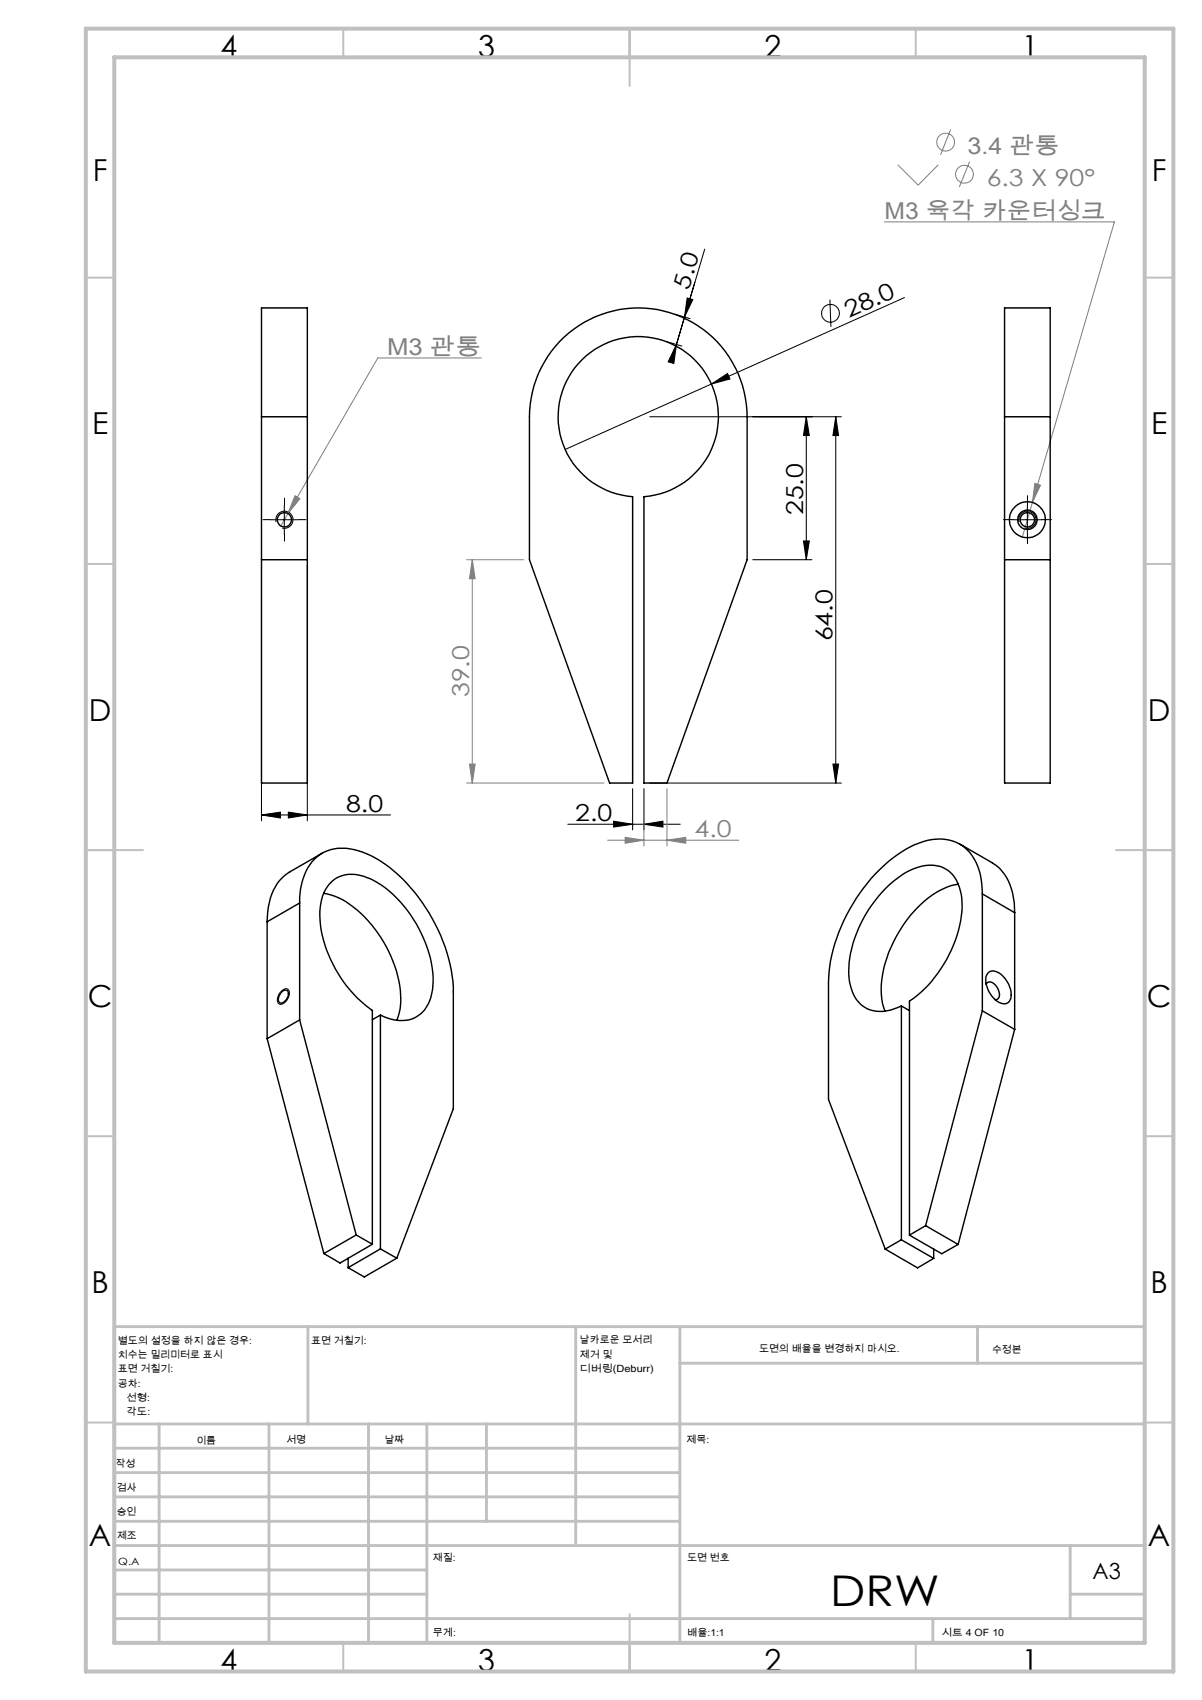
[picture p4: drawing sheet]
<svg xmlns="http://www.w3.org/2000/svg" width="210mm" height="297mm" viewBox="0 0 210 297" stroke-linecap="round" stroke-linejoin="round" font-family="sans-serif">
<g fill="none" stroke="#000" stroke-width=".18">
<path d="M116.5 59.7l2.6 .8M117.9 54.9l2.6 .8M119.6 55.4l-1.4 4.8M120.1 52.1l.9 .2-1.4 3.1zM123.1 43.5l-4.9 16.7M145 52.3l.2 4.8M158 52l-59.3 26.5M113.5 72.8h33.5M118.2 60.2l-.5 3.3-1-.3zM124.3 67.1l2.8-1.8 .4 .9zM140.9 72.8l.5 3.3h-1zM140.9 72.8v25"/>
<path d="M146 72.8v64M146 72.8l.5 3.3h-1zM45.7 98.8v44.6M47.2 90.8h5M48.2 91.2a1.51 1.51 0 0 1 1.3-1.9 1.51 1.51 0 0 1 1.7 1.6 1.51 1.51 0 0 1-1.9 1.3M49.7 88.3v5M53.7 98.8v44.6M131.5 97.8h10.4M140.4 94.5h1l-.5 3.3zM177 90.8h5M178 91.2a1.5 1.5 0 0 1 1.4-1.9 1.5 1.5 0 0 1 1.6 1.6 1.5 1.5 0 0 1-1.9 1.3M179.5 88.3v5"/>
<path d="M110.5 137.8v7.2M112.5 137.8v7.2M113.5 136.8h33.5M145.5 133.5h1l-.5 3.3zM45.7 142.4l3.3-.5v1zM45.7 142.4h22.5M50.4 141.9l3.3 .5-3.3 .5zM99.2 144h19.7M107.2 143.5l3.3 .5-3.3 .5zM112.5 144l3.3-.5v1zM49.2 173.1l.1-.1a.73 .73 0 0 1 1-.2 .73 .73 0 0 1 .3 1 1.9 1.9 0 0 1-1.7 1.6h-.1a1.54 1.54 0 0 1 .3-2.2z"/>
<circle cx="145.1" cy="54.7" r="1.56"/>
</g>
<g fill="none" stroke="#808080" stroke-width=".18">
<path d="M154.5 38.8h40.2l-14.3 49M156.8 28.8l3.6 3.5 3.5-3.5M166.1 22.6l-1.8 4.5M169.4 28.2l-1.8 4.5M84.1 62.5h-18.1l-15.7 27.2M50.3 89.7l-1.2 2.2M51.5 86.6l.9 .5-2.1 2.6zM81.5 97.8h10M82.5 97.8l.5 3.3h-1zM82.5 97.8v39M180.4 87.8l-1.8 6M180.8 84.5l1 .3-1.4 3z"/>
<path d="M81.5 136.8h24M82 133.5h1l-.5 3.3zM112.5 137.8v10M116.5 137.8v10M106.2 146.8h22.9M109.2 146.3l3.3 .5-3.3 .5zM116.5 146.8l3.3-.5v1z"/>
<circle cx="165.2" cy="24.8" r="1.55"/>
<circle cx="168.5" cy="30.4" r="1.55"/>
</g>
<g fill="none" stroke="#c0c0c0" stroke-width=".35">
<path d="M60 5v5M110 5v10M160 5v5M15 48.5h5M200 48.5h5M15 98.5h5M200 98.5h5M15 148.5h10M195 148.5h10M15 198.5h5M200 198.5h5M15 248.5h5"/>
<path d="M200 248.5h5M60 287v5M110 282v10M160 287v5"/>
</g>
<g fill="none" stroke="#c0c0c0" stroke-width=".5">
<path d="M53.8 231.8v17M100.6 231.8v38.2M118.8 231.8v55.2M118.8 238.2h81.2M170.8 231.8v6.4M200 231.8h-180v55.2M20 248.8h180M20 257.3h98.8M20 253h98.8M27.8 248.8v38.2M47 248.8v38.2M64.4 248.8v38.2"/>
<path d="M74.6 248.8v38.2M85 248.8v17M20 265.8h98.8M20 261.5h98.8M20 278.5h54.6M20 274.3h54.6M20 270h180M187 278.5h13M187 270v12.8M20 282.8h180M163 282.8v4.2"/>
</g>
<path d="M15 5h190v287h-190zM20 10h180v277h-180z" fill="none" stroke="#c0c0c0" stroke-width=".7"/>
<path d="M47.2 90.8h-1.2M49.7 88.3v-1.3M49.7 93.3v1.2M52.2 90.8h1.3M177 90.8h-1.7M179.5 88.3v-1.7M179.5 93.3v1.7M182 90.8h1.7" fill="none" stroke="#000" stroke-width=".18" stroke-dasharray="15.2 1.3 1.3 1.3"/>
<g fill="#000">
<path d="M124.3 67.1l2.8-1.8 .4 .9z"/>
<path d="M120.1 52.1l.9 .2-1.4 3.1zM118.2 60.2l-.5 3.3-1-.3z"/>
<path d="M140.9 72.8l.5 3.3h-1zM140.4 94.5h1l-.5 3.3zM146 72.8l.5 3.3h-1zM145.5 133.5h1l-.5 3.3z"/>
<path d="M45.7 142.4l3.3-.5v1zM50.4 141.9l3.3 .5-3.3 .5z"/>
<path d="M107.2 143.5l3.3 .5-3.3 .5zM112.5 144l3.3-.5v1z"/>
</g>
<g fill="#808080">
<path d="M116.5 146.8l3.3-.5v1zM109.2 146.3l3.3 .5-3.3 .5z"/>
<path d="M180.8 84.5l-.4 3.3 1.4-3zM51.5 86.6l-1.2 3.1 2.1-2.6z"/>
<path d="M82 133.5h1l-.5 3.3zM82.5 97.8l.5 3.3h-1z"/>
</g>
<g fill="none" stroke="#000" stroke-width=".25">
<path d="M98.5 59a19 19 0 0 1 20.5-3.6 19 19 0 0 1 11.5 17.4v25l-14 39h-4v-50a14 14 0 0 0 11-21.3 14 14 0 0 0-24 0 14 14 0 0 0 11 21.3v50h-4l-14-39v-25a19.1 19.1 0 0 1 6-13.8zM45.7 72.8v-19h8v19M45.7 72.8v64h8v-64M45.7 72.8h8M175.5 72.8v-19h8v19M175.5 72.8v64h8v-64M175.5 72.8h8M45.7 97.8h8M175.5 97.8h8M52.4 157.8a10.1 10.1 0 0 1 3.1-8.2 7.5 7.5 0 0 1 7.2-.9 21.7 21.7 0 0 1 10.5 8.1 29.3 29.3 0 0 1 6 16.5v20.4l-9.9 26.1M52.4 157.8v20.4M52.4 157.8l-5.7 3.2"/>
<path d="M56.3 149.1l-5.7 3.2a8.7 8.7 0 0 0-3.8 7l-.1 1.7M56.6 156.1a13.3 13.3 0 0 1 7.7 4.8 21.9 21.9 0 0 1 5.7 13.8l-.1 1.4-.5 2.2M167.4 154.5a13.5 13.5 0 0 0-7.8 4.8 21 21 0 0 0-5.6 14.5l.2 1.4 .4 1.4M167.7 147.5l5.7 3.2a8.7 8.7 0 0 1 3.8 7l.1 1.8M171.6 156.2a10.6 10.6 0 0 0-2.7-7.8 7.6 7.6 0 0 0-8.4-1.1 24.1 24.1 0 0 0-11 9.7 29 29 0 0 0-4.8 14.7v20.4l10 26.1M171.6 156.2v20.4M171.6 156.2l5.7 3.3M177.3 159.5v20.3M46.7 161v20.5M49.1 173.4a.66 .66 0 0 1 .9-.4 .66 .66 0 0 1 .4 .8 1.61 1.61 0 0 1-1.4 1.4 1.03 1.03 0 0 1 0-1.6zM52.4 178.2l9.8 37.6M52.4 178.2l-5.7 3.3"/>
<path d="M66.5 177.3a6.3 6.3 0 0 0 6.9-.1 7.3 7.3 0 0 0 2.3-5.8 22.2 22.2 0 0 0-7-15.1 11 11 0 0 0-7.7-3.6 5.4 5.4 0 0 0-4.9 5.1 18.3 18.3 0 0 0 3 12.2 21.1 21.1 0 0 0 6 6.5v40.9M66.5 177.3v40.9M66.5 177.3l-1.4 .8M157.5 175.8a6.8 6.8 0 0 1-6.1 .4 6.9 6.9 0 0 1-3.1-6.4 21.8 21.8 0 0 1 10.2-17.5 7 7 0 0 1 6.6-.5 6.3 6.3 0 0 1 2.9 5.1 20.6 20.6 0 0 1-4.7 13.8l-1.2 1.5-1.2 1.2-2 1.5v40.9M157.5 175.8v40.8M157.5 175.8l1.4 .8M171.6 176.6l-9.9 37.5M171.6 176.6l5.7 3.2M172.3 171.9a.8 .8 0 0 1 1.4 0 2.22 2.22 0 0 1 .7 2.5l-.6 .2M172.6 170a1.49 1.49 0 0 1 2.2 .1 4.7 4.7 0 0 1 1.8 4.3 1.32 1.32 0 0 1-2.2 .7 4.7 4.7 0 0 1-2.1-4.6zM177.3 179.8l-9.9 37.6M46.7 181.5l9.9 37.5"/>
<path d="M60.8 219.8v1.7M62.2 215.8l2.9 1.6M62.2 215.8l-5.6 3.2M65.1 217.4l-5.7 3.3-2.8-1.7M66.5 218.2l2.8 1.6M66.5 218.2l-5.7 3.3M69.3 219.8l-5.7 3.3-2.8-1.6M154.7 218.2l5.6 3.3 2.8-1.7M157.5 216.6l-2.8 1.6M157.5 216.6l5.6 3.2M158.9 215.8l5.6 3.2 2.9-1.6M161.7 214.1l-2.8 1.7"/>
<path d="M161.7 214.1l5.7 3.3M163.1 218.2v1.6"/>
<circle cx="49.7" cy="90.8" r="1.26"/>
<circle cx="179.5" cy="90.8" r="3.1"/>
<circle cx="179.5" cy="90.8" r="1.69"/>
<circle cx="179.5" cy="90.8" r="1.25"/>
</g>
<text font-size="7.4" x="145" y="280.5">DRW</text>
<g font-size="5.3">
<text x="38.5" y="9.9">4</text>
<text x="83.5" y="9.9">3</text>
<text x="133.6" y="9.9">2</text>
<text x="178.6" y="9.9">1</text>
<text x="16.2" y="31.7">F</text>
<text x="201.2" y="31.7">F</text>
<text x="16.1" y="75.9">E</text>
<text x="201.1" y="75.9">E</text>
<text x="15.5" y="125.9">D</text>
<text x="200.5" y="125.9">D</text>
<text x="15.4" y="175.9">C</text>
<text x="200.4" y="175.9">C</text>
<text x="16" y="225.9">B</text>
<text x="201" y="225.9">B</text>
<text x="15.5" y="270.2">A</text>
<text x="200.5" y="270.2">A</text>
<text x="38.5" y="291.9">4</text>
<text x="83.5" y="291.9">3</text>
<text x="133.6" y="291.9">2</text>
<text x="178.6" y="291.9">1</text>
</g>
<g font-size="4.1" fill="#808080">
<text x="169" y="27">3.4 관통</text>
<text x="172.4" y="32.6">6.3 X 90°</text>
<text x="154.5" y="38.2">M3 육각 카운터싱크</text>
<text x="67.6" y="61.9">M3 관통</text>
<text x="81.9" y="121.8" transform="rotate(-90 81.9 121.8)">39.0</text>
<text x="121.4" y="146.2">4.0</text>
</g>
<g font-size="4.1">
<text x="120.4" y="50.8" transform="rotate(-73 120.4 50.8)">5.0</text>
<text x="148.3" y="55.6" transform="rotate(-24 148.3 55.6)">28.0</text>
<text x="140.3" y="90" transform="rotate(-90 140.3 90)">25.0</text>
<text x="145.5" y="112.1" transform="rotate(-90 145.5 112.1)">64.0</text>
<text x="60.5" y="141.8">8.0</text>
<text x="100.5" y="143.4">2.0</text>
</g>
<text font-size="3.9" x="190.9" y="275.8">A3</text>
<g font-size="1.7">
<text x="20.6" y="234.8">별도의 설정을 하지 않은 경우:</text>
<text x="20.6" y="237.3">치수는 밀리미터로 표시</text>
<text x="20.6" y="239.8">표면 거칠기:</text>
<text x="54.4" y="234.8">표면 거칠기:</text>
<text x="101.3" y="234.7">날카로운 모서리</text>
<text x="101.3" y="237.2">제거 및</text>
<text x="101.3" y="239.7">디버링(Deburr)</text>
<text x="132.6" y="236.2">도면의 배율을 변경하지 마시오.</text>
<text x="173.3" y="236.4">수정본</text>
<text x="20.6" y="242.3">공차:</text>
<text x="22.1" y="244.8">선형:</text>
<text x="22.1" y="247.3">각도:</text>
<text x="20.2" y="256.3">작성</text>
<text x="34.3" y="252.2">이름</text>
<text x="50" y="252.1">서명</text>
<text x="67.2" y="252.1">날짜</text>
<text x="120" y="252.1">제목:</text>
<text x="20.4" y="260.5">검사</text>
<text x="20.4" y="264.6">승인</text>
<text x="20.5" y="269">제조</text>
<text x="20.7" y="273.3">Q.A</text>
<text x="75.6" y="272.7">재질:</text>
<text x="120.1" y="272.7">도면 번호</text>
<text x="75.6" y="285.7">무게:</text>
<text x="120.1" y="285.8">배율:1:1</text>
<text x="164.5" y="285.8">시트 4 OF 10</text>
</g>
</svg>
